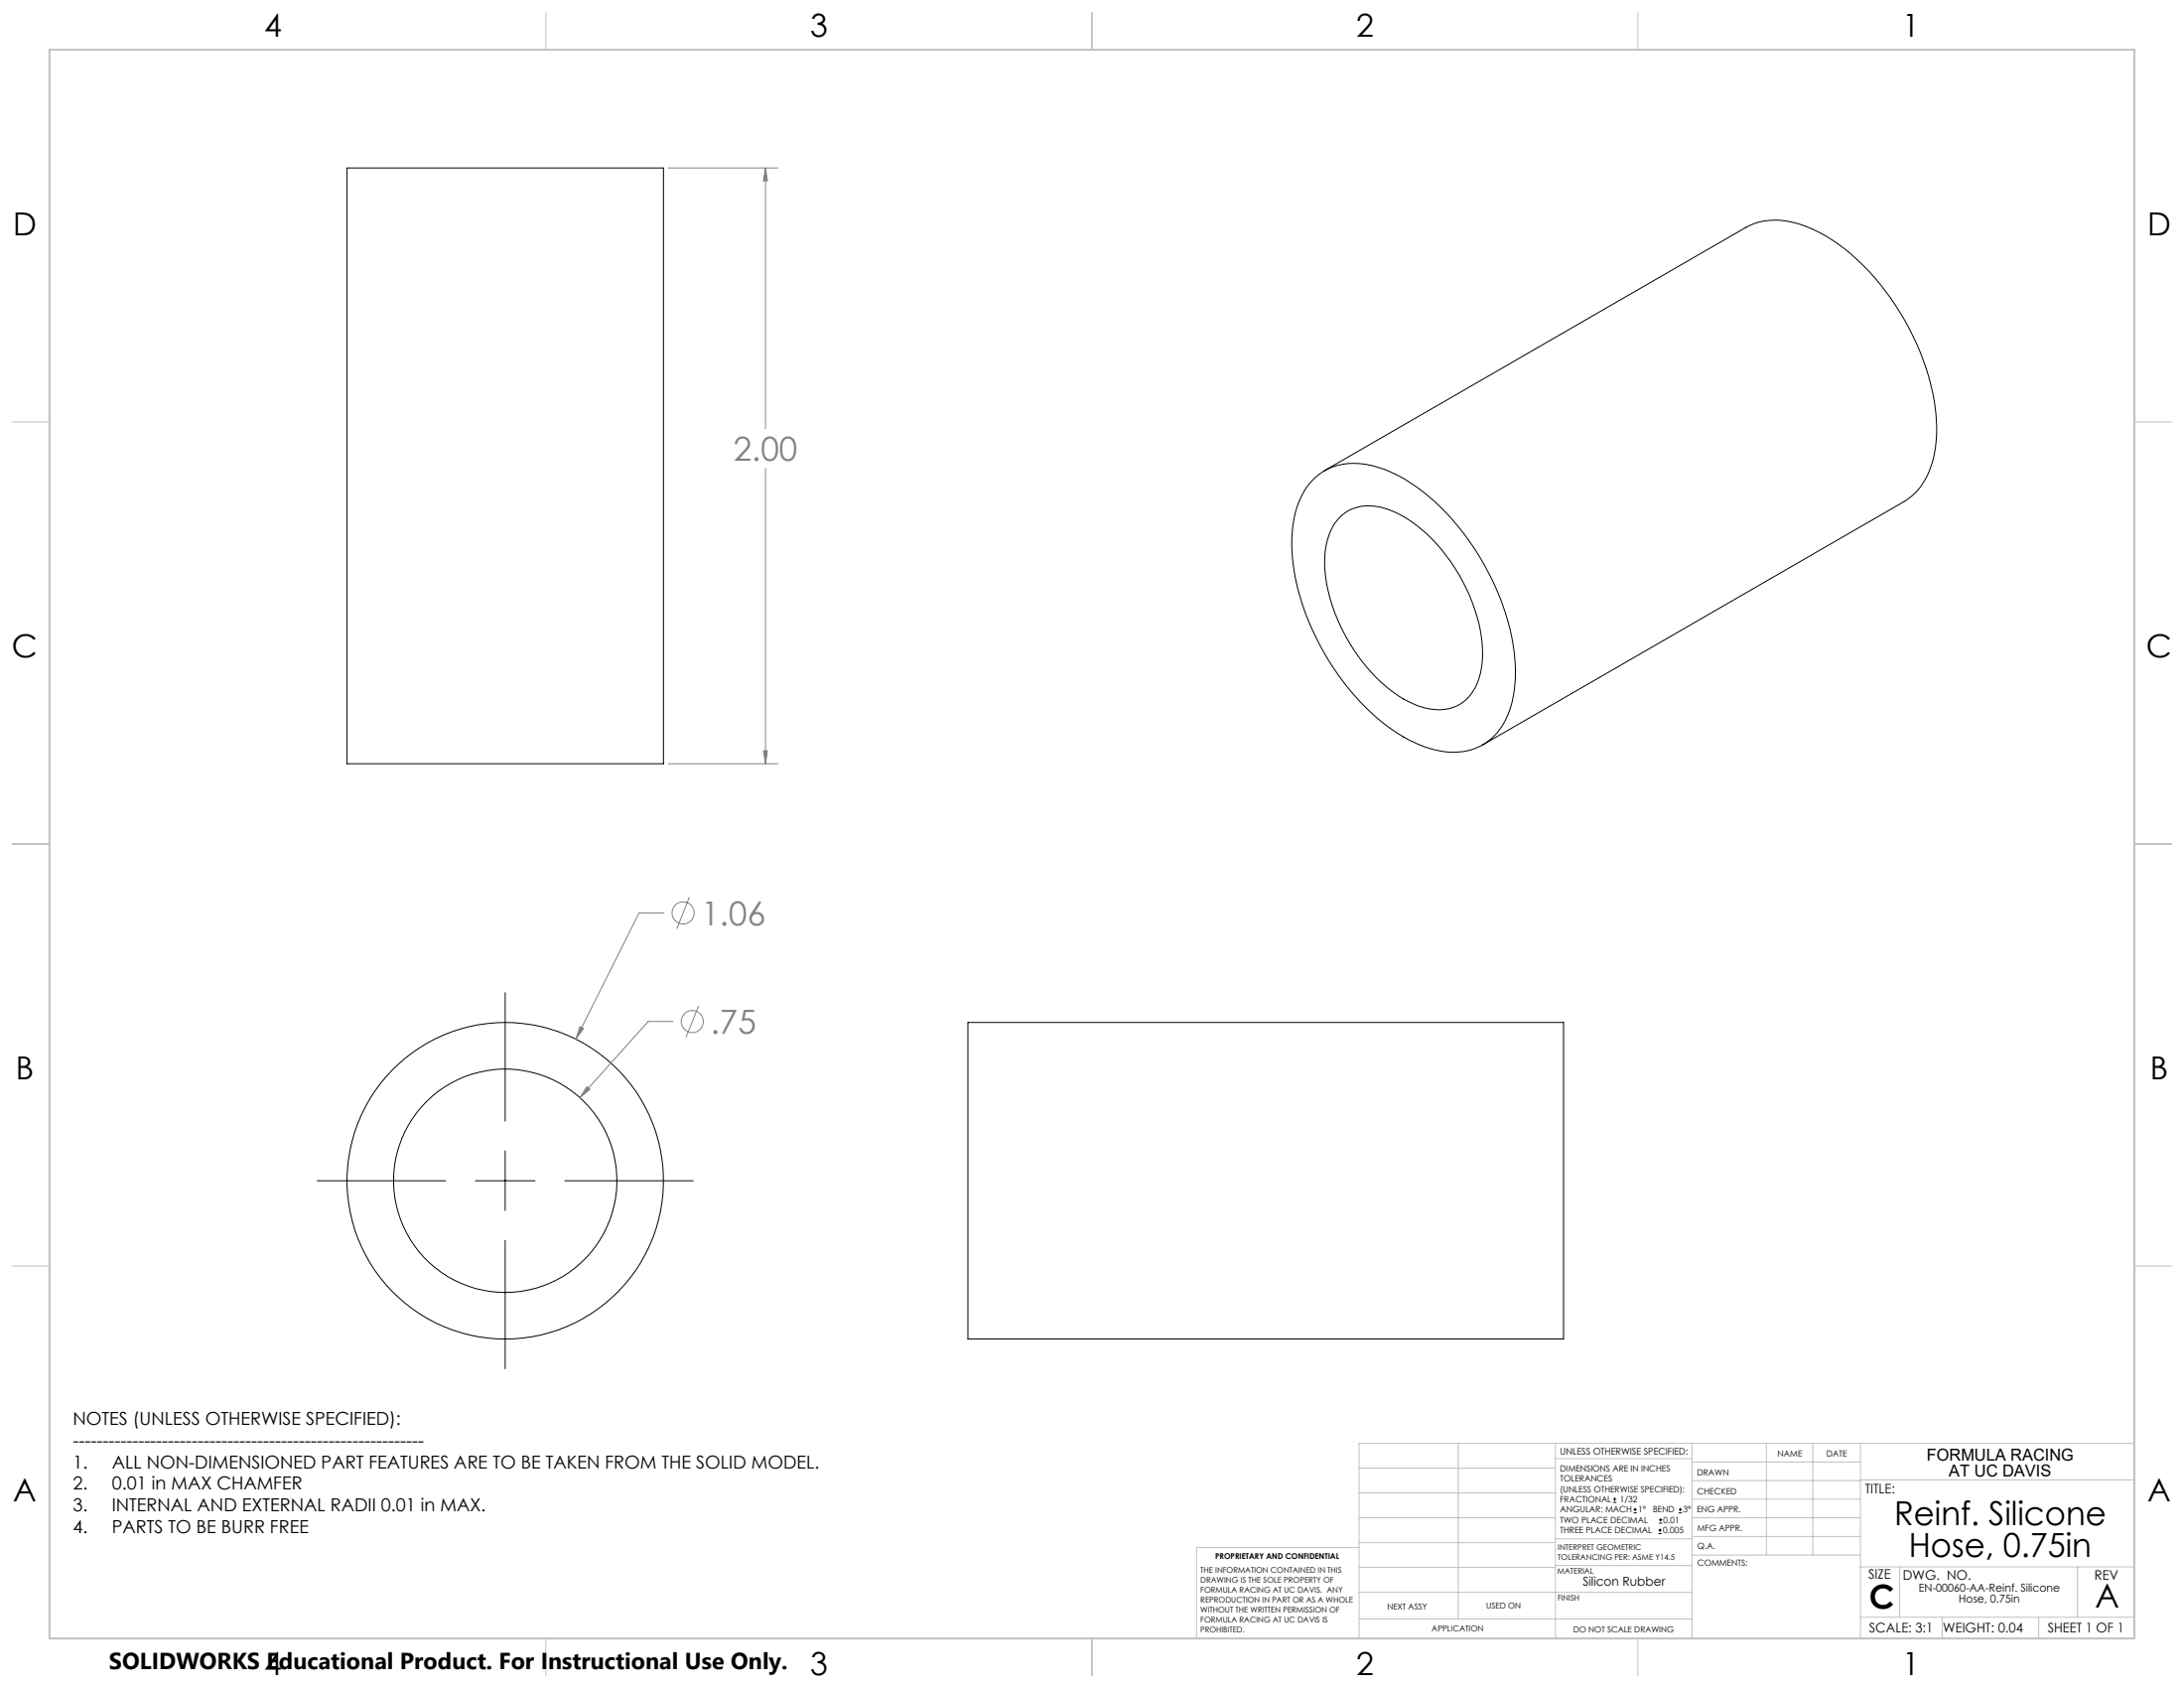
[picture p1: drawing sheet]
<svg xmlns="http://www.w3.org/2000/svg" width="559mm" height="432mm" viewBox="0 0 559 432" stroke-linecap="round" stroke-linejoin="round" font-family="sans-serif">
<g fill="none" stroke="#000" stroke-width=".25">
<path d="M88.8 43h81v152.4h-81zM335.5 123.2a15.2 15.2 0 0 1 15.5-4.1 42.3 42.3 0 0 1 20.8 14 64.5 64.5 0 0 1 15.8 36 26.7 26.7 0 0 1-4 17.6 14.9 14.9 0 0 1-16.4 5.1 40.8 40.8 0 0 1-19.2-12.3 66.5 66.5 0 0 1-17.2-35.7 29.3 29.3 0 0 1 3-18.4zM338.9 120.4l107.8-62.2a17.5 17.5 0 0 1 15.3-.3 47.6 47.6 0 0 1 20.4 16.5 62.5 62.5 0 0 1 13.1 34.4 24.1 24.1 0 0 1-5 16.8l-3.1 2.6-108 62.3M343.1 132a11.2 11.2 0 0 1 11.3-1.9 34 34 0 0 1 16.8 13.7 43.3 43.3 0 0 1 8.1 23.7 15.2 15.2 0 0 1-4.6 11.9 11.8 11.8 0 0 1-11.5 1.3 34.3 34.3 0 0 1-15.6-12.7 42.9 42.9 0 0 1-8.7-25.3 15.6 15.6 0 0 1 4.2-10.7zM129.3 253.9v32.9M247.6 261.5h152.4v81h-152.4zM129.3 294.4v15.3M81.2 302h32.8M121.6 302h15.3M129.3 317.3v32.8M144.5 302h32.9M412.7 384.3h.9"/>
<path d="M412.7 383.5h.9M413.1 383.1v.8M418 387h.8M418 386.2h.8M418.4 385.7v.9M424.3 392.3h.9M424.3 391.4h.9M424.5 389.6h.8M424.5 388.8h.8M424.7 391v.9M424.9 388.4v.8M429.5 387h.9"/>
<path d="M429.5 386.2h.9M429.9 385.7v.9"/>
<circle cx="129.3" cy="302" r="40.5"/>
<circle cx="129.3" cy="302" r="28.6"/>
</g>
<g fill="none" stroke="#808080" stroke-width=".25">
<path d="M171 43h28M195.9 43l.5 3.2h-1.1zM195.9 43v66.7M195.9 119.8v75.6M171 195.4h28M195.3 192.1h1.1l-.5 3.3zM169.9 233.5h-6.4l-16.1 32.3M176.4 229.5l-3.2 8.1M178.8 257.3l-3.3 8.1M148.4 262.6l.9 .5-1.9 2.7zM150.2 278l.8 .7-2.6 2.1zM172.2 261.3h-6.4l-17.4 19.5"/>
<circle cx="174.8" cy="233.5" r="2.83"/>
<circle cx="177.1" cy="261.3" r="2.82"/>
</g>
<g fill="none" stroke="#c0c0c0" stroke-width=".25">
<path d="M139.7 3.2v9.5M279.4 3.2v9.5M419.1 3.2v9.5M3.1 107.9h9.6M546.1 107.9h9.5M3.1 215.9h9.6M546.1 215.9h9.5M3.1 323.8h9.6M546.1 323.8h9.5M347.7 375.6h50.3M373.1 369.2v44.9M398 369.2v49.9"/>
<path d="M398 373.1h34.9M432.9 369.2v49.9M432.9 378.7h43.1M432.9 374h43.1M451.9 369.2v28.6M463.8 369.2v28.6M476 369.2v49.9M476 378.6h70.1M546.1 369.2h-198.4v49.9M347.7 394.6h50.3M347.7 388.3h50.3M347.7 381.9h50.3"/>
<path d="M347.7 395.9h-41.6v23.2M398 393.6h35M432.9 383.5h43.1M432.9 388.3h43.1M432.9 393h43.1M433 397.8h43M139.7 419.1v9.6M279.4 419.1v9.6M347.7 414.1h85.2M347.7 401h50.3M347.7 407.3h50.3M398 407.4h34.9"/>
<path d="M398 400.5h35M419.1 419.1v9.6M476 413.7h70.1M476 400.8h70.1M486.1 400.8v12.9M496.9 413.7v5.4M521.6 413.7v5.4M531.6 400.8v12.9"/>
</g>
<path d="M12.7 12.7h533.4v406.4h-533.4z" fill="none" stroke="#c0c0c0" stroke-width=".5"/>
<path d="M148.4 262.6l-1 3.2 1.9-2.7zM150.2 278l-1.8 2.8 2.6-2.1zM195.3 192.1h1.1l-.5 3.3zM195.9 43l.5 3.2h-1.1z" fill="#808080"/>
<g font-size="8.5" fill="#808080">
<text x="187.7" y="117.9">2.00</text>
<text x="179.5" y="236.7">1.06</text>
<text x="181.8" y="264.5">.75</text>
</g>
<g font-size="8.5">
<text x="484.7" y="390.1">Reinf. Silicone</text>
<text x="488.4" y="398.2">Hose, 0.75in</text>
<text x="478.3" y="411.4">C</text>
<text x="536.1" y="411.3">A</text>
</g>
<g font-size="8.1">
<text x="67.6" y="9.3">4</text>
<text x="207.3" y="9.3">3</text>
<text x="347" y="9.3">2</text>
<text x="486.7" y="9.3">1</text>
<text x="3.3" y="60.1">D</text>
<text x="549.4" y="60.1">D</text>
<text x="3" y="168">C</text>
<text x="549.1" y="168">C</text>
<text x="4" y="276">B</text>
<text x="550.1" y="276">B</text>
<text x="3.3" y="383.9">A</text>
<text x="549.4" y="383.9">A</text>
<text x="67.6" y="428.4">4</text>
<text x="207.3" y="428.4">3</text>
<text x="347" y="428.4">2</text>
<text x="486.7" y="428.4">1</text>
</g>
<text font-size="5.9" x="27.9" y="427">SOLIDWORKS Educational Product. For Instructional Use Only.</text>
<g font-size="4.6">
<text x="18.6" y="364.4">NOTES (UNLESS OTHERWISE SPECIFIED):</text>
<text x="18.6" y="370">-----------------------------------------------------------</text>
<text x="18.6" y="375.5">1.</text>
<text x="28.7" y="375.5">ALL NON-DIMENSIONED PART FEATURES ARE TO BE TAKEN FROM THE SOLID MODEL.</text>
<text x="18.6" y="381.1">2.</text>
<text x="28.7" y="381.1">0.01 in MAX CHAMFER</text>
<text x="18.6" y="386.7">3.</text>
<text x="28.7" y="386.7">INTERNAL AND EXTERNAL RADII 0.01 in MAX.</text>
<text x="18.6" y="392.3">4.</text>
<text x="28.7" y="392.3">PARTS TO BE BURR FREE</text>
</g>
<g font-size="4.2">
<text x="493" y="373.5">FORMULA RACING</text>
<text x="498.7" y="377.8">AT UC DAVIS</text>
</g>
<g font-size="3.4">
<text x="477.2" y="381.9">TITLE:</text>
<text x="478.1" y="404">SIZE</text>
<text x="486.9" y="404">DWG. NO.</text>
<text x="535.9" y="404.1">REV</text>
<text x="478.2" y="417.6">SCALE: 3:1</text>
<text x="497.1" y="417.7">WEIGHT: 0.04</text>
<text x="523.9" y="417.6">SHEET 1 OF 1</text>
</g>
<text font-size="3.2" x="405" y="405.7">Silicon Rubber</text>
<g font-size="2.8">
<text x="490.9" y="407.2">EN-00060-AA-Reinf. Silicone</text>
<text x="501.2" y="410">Hose, 0.75in</text>
</g>
<text font-size="2.4" x="399.2" y="372.1">UNLESS OTHERWISE SPECIFIED:</text>
<g font-size="2.2">
<text x="399.2" y="376.4">DIMENSIONS ARE IN INCHES</text>
<text x="434.2" y="377.3">DRAWN</text>
<text x="454.8" y="372.5">NAME</text>
<text x="467.3" y="372.6">DATE</text>
<text x="399.2" y="379">TOLERANCES</text>
<text x="399.2" y="381.7">(UNLESS OTHERWISE SPECIFIED):</text>
<text x="434.3" y="382.2">CHECKED</text>
<text x="399.2" y="389.6">TWO PLACE DECIMAL</text>
<text x="399.2" y="384.3">FRACTIONAL</text>
<text x="399.2" y="387">ANGULAR: MACH</text>
<text x="414.5" y="384.3">1/32</text>
<text x="419.1" y="387">1°</text>
<text x="422.9" y="387">BEND</text>
<text x="425.6" y="389.6">0.01</text>
<text x="430.6" y="387">3°</text>
<text x="434.2" y="386.9">ENG APPR.</text>
<text x="399.2" y="392.3">THREE PLACE DECIMAL</text>
<text x="425.5" y="392.3">0.005</text>
<text x="434.3" y="391.6">MFG APPR.</text>
<text x="434.3" y="396.3">Q.A.</text>
<text x="434.3" y="400.5">COMMENTS:</text>
</g>
<g font-size="2.1">
<text x="354.9" y="411.6">NEXT ASSY</text>
<text x="380.3" y="411.6">USED ON</text>
<text x="366.3" y="417.4">APPLICATION</text>
<text x="402.5" y="417.5">DO NOT SCALE DRAWING</text>
</g>
<g font-size="2">
<text x="310.9" y="398.8">PROPRIETARY AND CONFIDENTIAL</text>
<text x="398.6" y="396.5">INTERPRET GEOMETRIC</text>
<text x="398.6" y="399">TOLERANCING PER: ASME Y14.5</text>
<text x="307.2" y="402.4">THE INFORMATION CONTAINED IN THIS</text>
<text x="307.2" y="404.9">DRAWING IS THE SOLE PROPERTY OF</text>
<text x="307.2" y="407.5">FORMULA RACING AT UC DAVIS. ANY</text>
<text x="398.5" y="402.6">MATERIAL</text>
<text x="307.2" y="410">REPRODUCTION IN PART OR AS A WHOLE</text>
<text x="307.2" y="412.5">WITHOUT THE WRITTEN PERMISSION OF</text>
<text x="398.5" y="409.4">FINISH</text>
<text x="307.2" y="415">FORMULA RACING AT UC DAVIS IS</text>
<text x="307.2" y="417.6">PROHIBITED.</text>
</g>
</svg>
